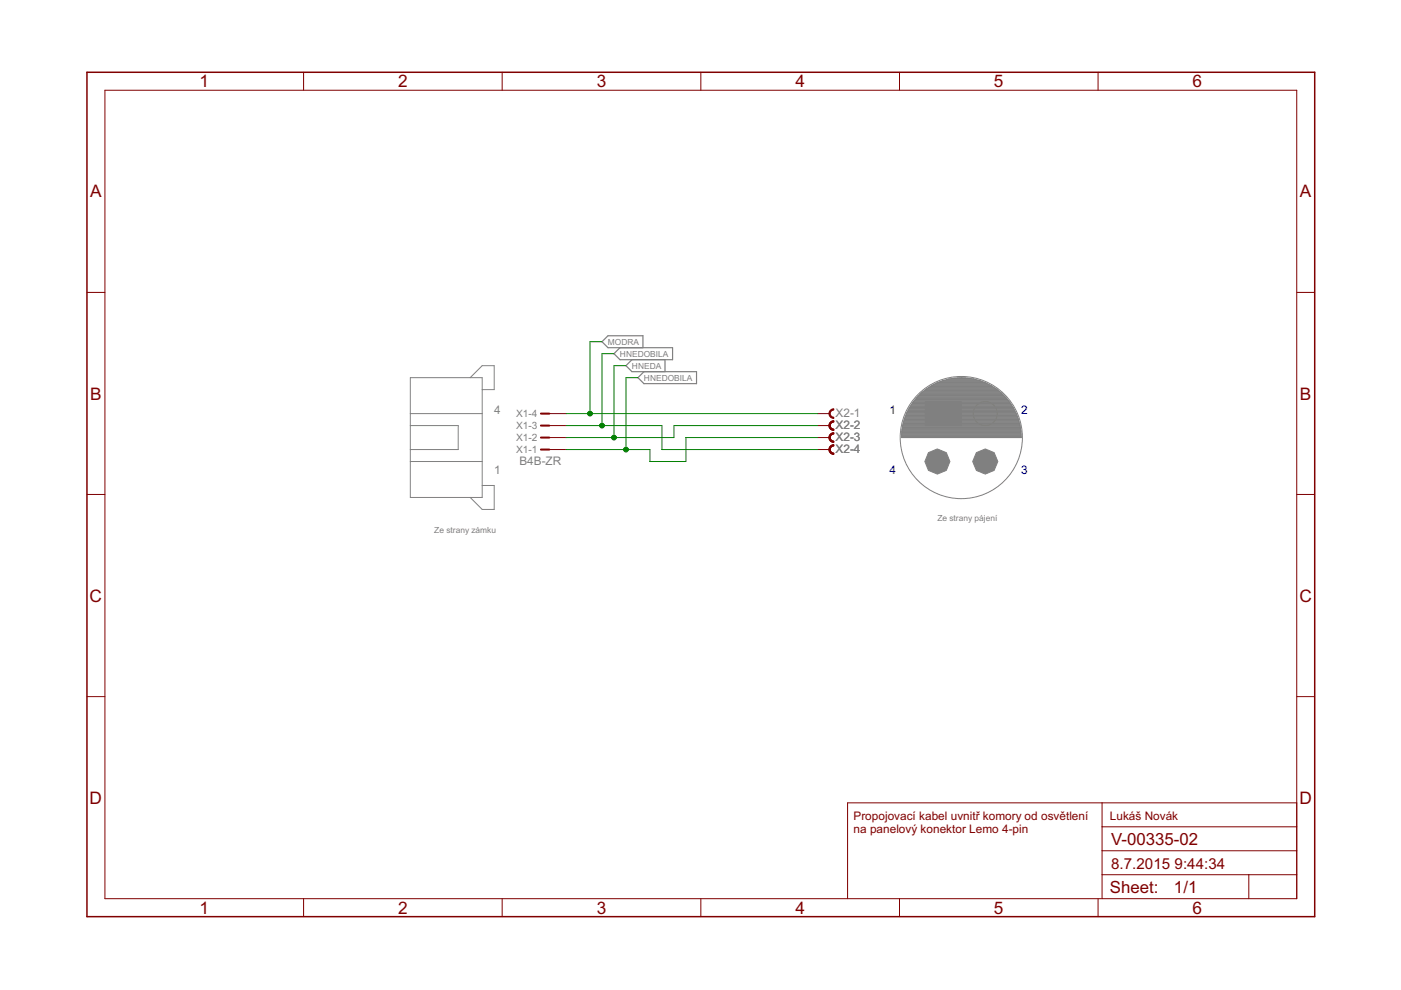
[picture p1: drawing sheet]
<svg xmlns="http://www.w3.org/2000/svg" width="297mm" height="210mm" viewBox="0 0 297 210" stroke-linecap="round" stroke-linejoin="round" font-family="sans-serif">
<g fill="none" stroke="#808000" stroke-width=".21">
<circle cx="198.7" cy="87.7" r="2.54"/>
<circle cx="208.9" cy="87.7" r="2.54"/>
</g>
<g fill="none" stroke="#808080" stroke-width=".21">
<path d="M87 80.1h15.2v25.4h-15.2zM87 87.7h15.2M87 97.9h15.2M87 90.2h10.2v5.1h-10.2M99.7 80.1l2.5-2.6h2.6v5.1h-2.6M191.1 92.7h25.4M191.1 92.6h25.4M191.1 92.4h25.4M191.2 92.3h25.3M191.2 92.2h25.3M191.2 92.1h25.3M191.2 91.9h25.3"/>
<path d="M191.2 91.8h25.3M191.2 91.7h25.3M191.2 91.5l-.1 1.3h25.4v-1.3M191.2 91.6h25.3M191.2 91.5h25.3M191.2 91.4h25.2M191.2 91.2h25.2M191.2 91.1h25.2M191.3 91h25.1M191.3 90.9h25.1M191.3 90.7h25M191.3 90.6h25"/>
<path d="M191.3 90.5h25M191.4 90.4h24.9M191.4 90.3h24.9M191.4 90.1l-.2 1.4M191.4 90.1h24.8M191.4 90h24.8M191.5 89.9h24.7M191.5 89.8h24.7M191.5 89.7h24.6M191.6 89.5h24.5M191.6 89.4h24.4M191.6 89.3h24.4"/>
<path d="M191.7 89.2h24.3M191.7 89h24.3M191.7 88.9h24.2M191.7 88.9l-.3 1.2M191.8 88.8h24.1M191.8 88.7h24M191.9 88.6h23.9M191.9 88.5h23.9M191.9 88.3h23.8M192 88.2h23.6M192 88.1h23.6M192.1 88h23.5"/>
<path d="M192.1 87.8h23.4M192.2 87.7h23.3M192.2 87.6h23.2M192.3 87.5h23M192.3 87.4h23M192.4 87.2h22.8M192.5 87.1h22.7M192.5 87h22.6M192.6 86.9h22.5M192.7 86.8h22.3M192.7 86.6h22.2M192.8 86.5h22.1"/>
<path d="M192.8 86.4l-1.1 2.5M192.8 86.4h22M192.9 86.3h21.8M193 86.2h21.7M193.1 86h21.5M193.2 85.9h21.3M193.2 85.8h21.2M193.3 85.7h21M193.4 85.6h20.8M193.5 85.4h20.7M193.5 85.3a12.7 12.7 0 0 1 20.6 0M193.5 85.3l-.7 1.1"/>
<path d="M193.5 85.3h20.6M193.7 85.2h20.3M193.7 85.1h20.2M193.8 85h20M193.9 84.8h19.8M194 84.7h19.6M194.1 84.6h19.4M194.2 84.5h19.2M194.3 84.3h19M194.4 84.2h18.8M194.6 84.1h18.5M194.7 84h18.3"/>
<path d="M194.8 83.9h18.1M194.9 83.8h17.8M195 83.6h17.6M195.2 83.5h17.3M195.3 83.4h17.1M195.4 83.3h16.8M195.6 83.1h16.5M195.7 83h16.2M195.9 82.9h15.9M196 82.8h15.6M196.2 82.7h15.3M196.3 82.5h15"/>
<path d="M196.5 82.4h14.7M196.7 82.3h14.3M196.8 82.2h14M197 82.1h13.6M197.2 81.9h13.2M197.4 81.8h12.8M197.6 81.7h12.4M197.9 81.6h11.9M198.1 81.4h11.4M198.4 81.3h10.9M198.6 81.2h10.5M198.9 81.1h9.9"/>
<path d="M199.2 81h9.2M199.5 80.9h8.7M199.8 80.7h8M200.2 80.6h7.2M200.7 80.5h6.3M201.1 80.4h5.4M201.8 80.2h4M202.9 80.1h1.9M214.1 85.3l1.3 2.3M215.4 87.6l.5 1.3M215.9 88.9l.3 1.2M216.2 90.1l.3 1.4"/>
<path d="M102.2 102.9h2.6v5.1h-2.6l-2.5-2.5"/>
<circle cx="203.8" cy="92.8" r="13"/>
</g>
<g fill="#808080" stroke="#808080" stroke-width=".21">
<circle cx="198.8" cy="97.9" r="2.67"/>
<circle cx="208.9" cy="97.9" r="2.67"/>
</g>
<path d="M196.2 85.2h7.6v5h-7.6z" fill="#808080" stroke="#808080" stroke-width=".21"/>
<path d="M131.4 73.7l-1.2 1.3 1.2 1.3h11.2v-2.6h-13.7l-1.3-1.2 1.3-1.3h7.4v2.5M134 76.3l-1.3 1.2 1.3 1.3h13.7v2.5h-11.2l-1.2-1.2 1.2-1.3M141 76.3v2.5" fill="none" stroke="#808080" stroke-width=".25"/>
<path d="M114.7 95.3h1.8M114.7 92.8h1.8M114.7 90.2h1.8M114.7 87.7h1.8" fill="none" stroke="#800000" stroke-width=".42"/>
<g fill="none" stroke="#800000" stroke-width=".21">
<path d="M22.2 19.1h252.7v171.4h-252.7zM64.4 15.3v3.8M106.5 15.3v3.8M148.6 15.3v3.8M190.7 15.3v3.8M232.8 15.3v3.8M18.4 62h3.8M274.9 62h3.8M114.9 95.3h5.1M114.9 92.8h5.1M114.9 90.2h5.1M114.9 87.7h5.1"/>
<path d="M173.4 95.3h2.5M173.4 92.8h2.5M173.4 90.2h2.5M173.4 87.7h2.5M18.4 104.8h3.8M274.9 104.8h3.8M18.4 147.7h3.8M274.9 147.7h3.8M233.7 170.2v20.3M233.7 175.3h41.2M274.9 170.2h-95.2v20.3M64.4 190.5v3.9"/>
<path d="M106.5 190.5v3.9M148.6 190.5v3.9M190.7 190.5v3.9M232.8 190.5v3.9M233.7 185.5h41.2M233.7 180.4h41.2M264.8 185.5v5"/>
</g>
<g fill="#800000" stroke="#800000" stroke-width=".21">
<path d="M176.1 86.9l.5-.2h.2v.2a.76 .76 0 0 0-.8 .8 .76 .76 0 0 0 .8 .8v.2a1.01 1.01 0 0 1-1-.6 1.01 1.01 0 0 1 .3-1.2z" fill-rule="evenodd"/>
<path d="M176.1 89.5l.5-.3h.2v.3a.76 .76 0 0 0-.8 .7 .76 .76 0 0 0 .8 .8v.2a1.01 1.01 0 0 1-1-.6 1.01 1.01 0 0 1 .3-1.1z" fill-rule="evenodd"/>
<path d="M176.1 89.5l.5-.3h.2v.3a.76 .76 0 0 0-.8 .7 .76 .76 0 0 0 .8 .8v.2a1.01 1.01 0 0 1-1-.6 1.01 1.01 0 0 1 .3-1.1z" fill-rule="evenodd"/>
<path d="M176.1 92l.5-.2h.2v.2a.76 .76 0 0 0-.8 .8 .76 .76 0 0 0 .8 .7v.3a1.01 1.01 0 0 1-1-.7 1.01 1.01 0 0 1 .3-1.1z" fill-rule="evenodd"/>
<path d="M176.1 92l.5-.2h.2v.2a.76 .76 0 0 0-.8 .8 .76 .76 0 0 0 .8 .7v.3a1.01 1.01 0 0 1-1-.7 1.01 1.01 0 0 1 .3-1.1z" fill-rule="evenodd"/>
<path d="M176.1 94.6l.5-.3h.2v.3a.76 .76 0 0 0-.8 .7 .76 .76 0 0 0 .8 .8v.2a1.01 1.01 0 0 1-1-.6 1.01 1.01 0 0 1 .3-1.1z" fill-rule="evenodd"/>
<path d="M176.1 94.6l.5-.3h.2v.3a.76 .76 0 0 0-.8 .7 .76 .76 0 0 0 .8 .8v.2a1.01 1.01 0 0 1-1-.6 1.01 1.01 0 0 1 .3-1.1z" fill-rule="evenodd"/>
</g>
<path d="M18.4 15.3h260.3v179.1h-260.3z" fill="none" stroke="#800000" stroke-width=".32"/>
<path d="M127.6 72.5h-2.5v15.2M130.2 75h-2.6v15.2M132.7 77.5h-2.5v15.3M120 87.7h53.4M120 90.2h20.3v5.1h33.1M135.3 80.1h-2.6v15.2M173.4 90.2h-30.5v2.6h-22.9M173.4 92.8h-28v5.1h-7.6v-2.6h-17.8" fill="none" stroke="#008000" stroke-width=".21"/>
<g fill="#008000" stroke="#008000" stroke-width=".21">
<circle cx="125.1" cy="87.7" r=".51"/>
<circle cx="127.6" cy="90.2" r=".51"/>
<circle cx="132.7" cy="95.3" r=".51"/>
<circle cx="130.2" cy="92.8" r=".51"/>
</g>
<g font-size="4.1" fill="#800000">
<text x="42.3" y="18.5">1</text>
<text x="84.4" y="18.5">2</text>
<text x="126.5" y="18.5">3</text>
<text x="168.6" y="18.5">4</text>
<text x="210.7" y="18.5">5</text>
<text x="252.9" y="18.5">6</text>
<text x="19.1" y="41.9">A</text>
<text x="275.6" y="41.9">A</text>
<text x="19.1" y="84.7">B</text>
<text x="275.6" y="84.7">B</text>
<text x="19" y="127.6">C</text>
<text x="275.5" y="127.6">C</text>
<text x="19" y="170.4">D</text>
<text x="275.5" y="170.4">D</text>
<text x="42.3" y="193.7">1</text>
<text x="84.4" y="193.7">2</text>
<text x="126.5" y="193.7">3</text>
<text x="168.6" y="193.7">4</text>
<text x="210.7" y="193.7">5</text>
<text x="252.9" y="193.7">6</text>
</g>
<g font-size="4" fill="#800000">
<text x="235.6" y="179.1">V-00335-02</text>
<text x="235.3" y="189.4">Sheet:</text>
<text x="248.9" y="189.3">1/1</text>
</g>
<g font-size="3.6" fill="#800000">
<text x="235.6" y="184.2">8.7.2015</text>
<text x="249" y="184.2">9:44:34</text>
</g>
<g font-size="2.8" fill="#808080">
<text x="104.8" y="87.7">4</text>
<text x="177.2" y="88.5">X2-1</text>
<text x="177.2" y="91">X2-2</text>
<text x="177.2" y="93.5">X2-3</text>
<text x="104.8" y="100.4">1</text>
<text x="110.1" y="98.6">B4B-ZR</text>
<text x="177.2" y="96.1">X2-4</text>
</g>
<g font-size="2.8" fill="#000080">
<text x="188.6" y="87.7">1</text>
<text x="216.5" y="87.7">2</text>
<text x="188.6" y="100.4">4</text>
<text x="216.5" y="100.4">3</text>
</g>
<g font-size="2.8" fill="#800000">
<text x="181" y="173.9">Propojovací kabel uvnitř komory od osvětlení</text>
<text x="235.3" y="173.8">Lukáš Novák</text>
<text x="181" y="176.6">na panelový konektor Lemo 4-pin</text>
</g>
<g font-size="2.4" fill="#808080">
<text x="109.4" y="88.5">X1-4</text>
<text x="109.4" y="93.5">X1-2</text>
<text x="109.4" y="91">X1-3</text>
<text x="109.4" y="96.1">X1-1</text>
</g>
<g font-size="2" fill="#808080">
<text x="128.9" y="73.1">MODRA</text>
<text x="131.4" y="75.6">HNEDOBILA</text>
<text x="134" y="78.2">HNEDA</text>
<text x="136.5" y="80.7">HNEDOBILA</text>
<text x="92.1" y="113.1">Ze strany zámku</text>
<text x="198.7" y="110.6">Ze strany pájení</text>
</g>
</svg>
